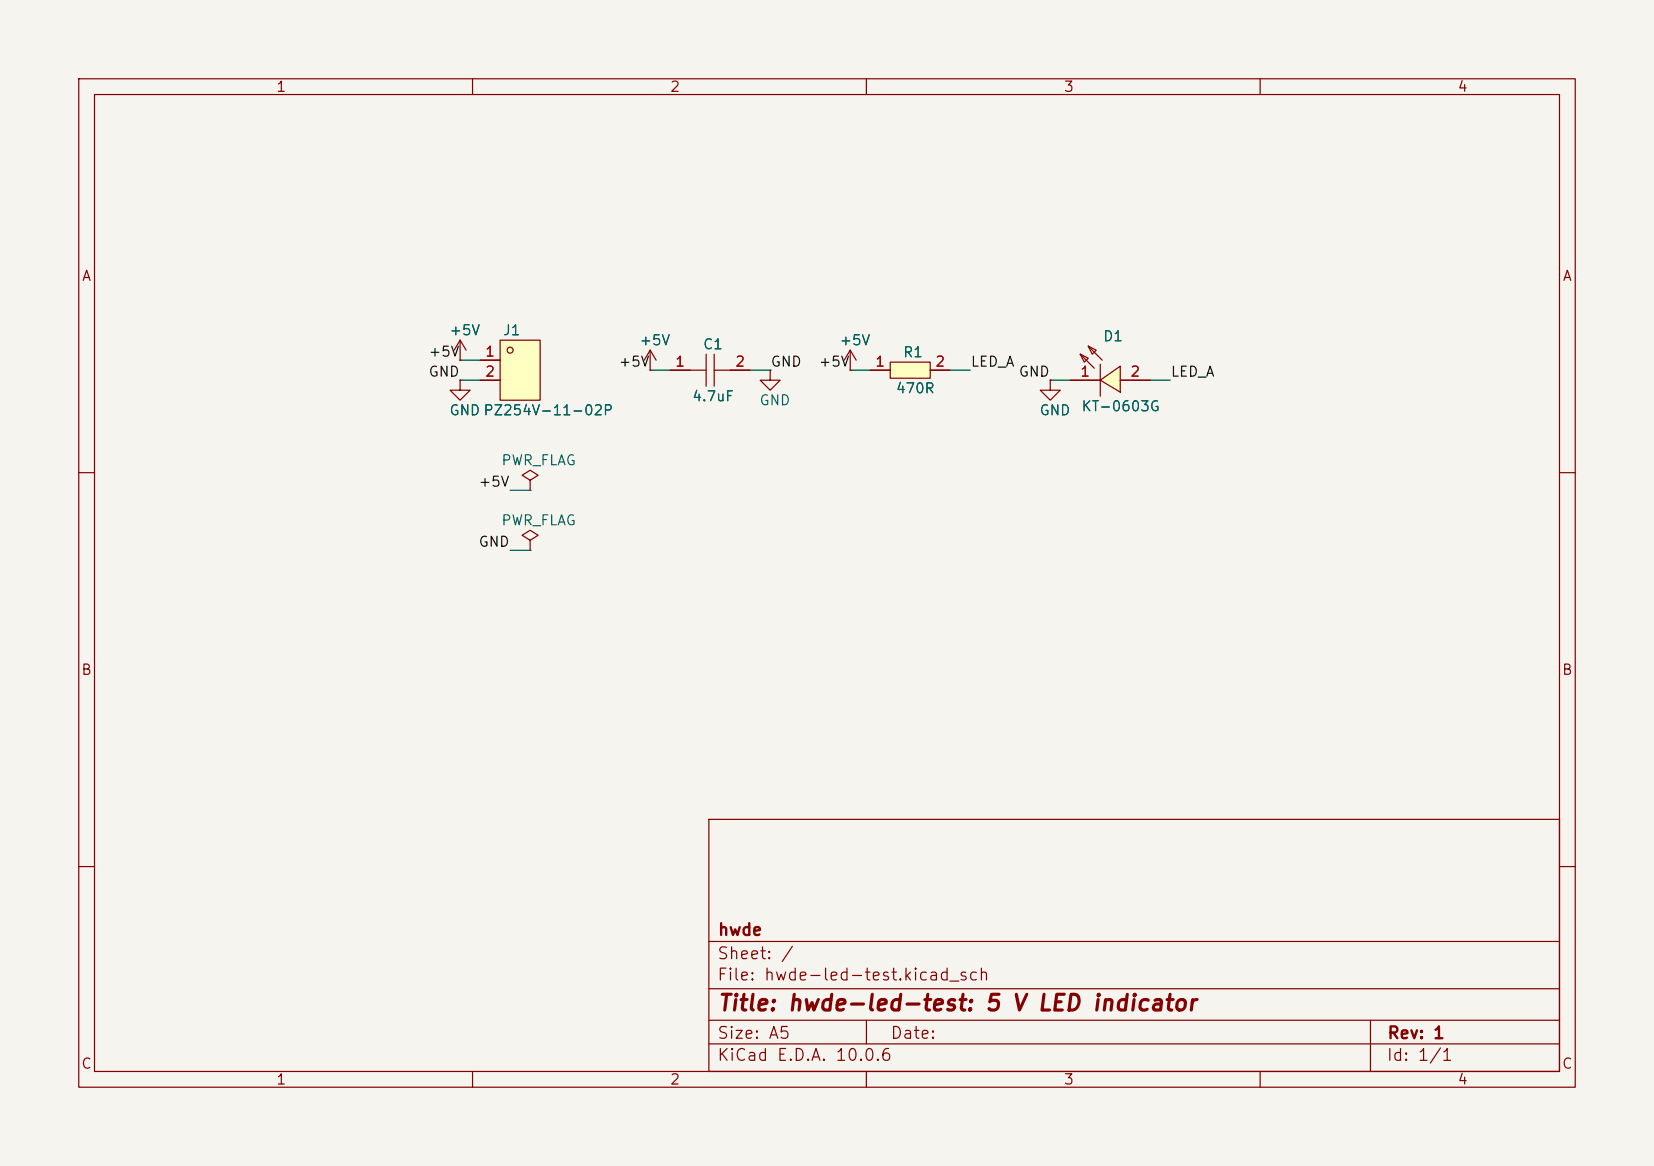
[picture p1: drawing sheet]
(kicad_sch
 (version 20250114)
 (generator "eeschema")
 (generator_version "9.0")
 (paper "A5")
 (title_block
  (title "hwde-led-test: 5 V LED indicator")
  (rev "1")
  (company "hwde"))
 (lib_symbols
  (symbol "aiee:PZ254V-11-02P"
   (pin_names (hide yes)) (in_bom yes) (on_board yes)
   (property "Reference" "H"
    (id 0) (at 0 6.35 0) (effects (font (size 1.27 1.27))))
   (property "Value" "PZ254V-11-02P"
    (id 1) (at 0 -6.35 0) (effects (font (size 1.27 1.27))))
   (property "Footprint" "aiee:HDR-TH_2P-P2.54-V-M"
    (id 2) (at 0 -8.89 0) (effects (font (size 1.27 1.27)) hide))
   (property "Datasheet" "https://lcsc.com/product-detail/New-Arrivals_XFCN-PZ254V-11-02P_C492401.html"
    (id 3) (at 0 -11.43 0) (effects (font (size 1.27 1.27)) hide))
   (property "Manufacturer" "XFCN(兴飞)"
    (id 4) (at 0 -13.97 0) (effects (font (size 1.27 1.27)) hide))
   (property "MPN" "PZ254V-11-02P"
    (id 5) (at 0 -16.51 0) (effects (font (size 1.27 1.27)) hide))
   (property "LCSC Part" "C492401"
    (id 6) (at 0 -19.05 0) (effects (font (size 1.27 1.27)) hide))
   (property "ki_keywords" "Pin Headers"
    (id 8) (at 0 -21.59 0) (effects (font (size 1.27 1.27)) hide))
   (symbol "PZ254V-11-02P_0_1"
    (rectangle (start -1.27 3.81) (end 3.81 -3.81) (stroke (width 0) (type default)) (fill (type background)))
    (circle (center 0.0000 2.54) (radius 0.38) (stroke (width 0) (type default)) (fill (type none)))
    (pin passive line (at -3.81 1.27 0) (length 2.54) (name "1" (effects (font (size 1.27 1.27)))) (number "1" (effects (font (size 1.27 1.27)))))
    (pin passive line (at -3.81 -1.27 0) (length 2.54) (name "2" (effects (font (size 1.27 1.27)))) (number "2" (effects (font (size 1.27 1.27)))))))
  (symbol "power:+5V"
   (power global)
   (pin_numbers (hide yes))
   (pin_names
    (offset 0) (hide yes)) (exclude_from_sim no) (in_bom yes) (on_board yes)
   (in_pos_files yes)
   (duplicate_pin_numbers_are_jumpers no)
   (property "Reference" "#PWR" (at 0 -3.81 0) (show_name no) (do_not_autoplace no) (hide yes) (effects (font (size 1.27 1.27))))
   (property "Value" "+5V" (at 0 3.556 0) (show_name no) (do_not_autoplace no) (effects (font (size 1.27 1.27))))
   (property "Footprint" "" (at 0 0 0) (show_name no) (do_not_autoplace no) (hide yes) (effects (font (size 1.27 1.27))))
   (property "Datasheet" "" (at 0 0 0) (show_name no) (do_not_autoplace no) (hide yes) (effects (font (size 1.27 1.27))))
   (property "Description" "Power symbol creates a global label with name \"+5V\"" (at 0 0 0) (show_name no) (do_not_autoplace no) (hide yes) (effects (font (size 1.27 1.27))))
   (symbol "+5V_0_1"
    (polyline (pts (xy -0.762 1.27) (xy 0 2.54)) (stroke (width 0) (type default)) (fill (type none)))
    (polyline (pts (xy 0 2.54) (xy 0.762 1.27)) (stroke (width 0) (type default)) (fill (type none)))
    (polyline (pts (xy 0 0) (xy 0 2.54)) (stroke (width 0) (type default)) (fill (type none))))
   (symbol "+5V_1_1"
    (pin power_in line (at 0 0 90) (length 0) (name "" (effects (font (size 1.27 1.27)))) (number "1" (effects (font (size 1.27 1.27))))))
   (embedded_fonts no))
  (symbol "power:GND"
   (power global)
   (pin_numbers (hide yes))
   (pin_names
    (offset 0) (hide yes)) (exclude_from_sim no) (in_bom yes) (on_board yes)
   (in_pos_files yes)
   (duplicate_pin_numbers_are_jumpers no)
   (property "Reference" "#PWR" (at 0 -6.35 0) (show_name no) (do_not_autoplace no) (hide yes) (effects (font (size 1.27 1.27))))
   (property "Value" "GND" (at 0 -3.81 0) (show_name no) (do_not_autoplace no) (effects (font (size 1.27 1.27))))
   (property "Footprint" "" (at 0 0 0) (show_name no) (do_not_autoplace no) (hide yes) (effects (font (size 1.27 1.27))))
   (property "Datasheet" "" (at 0 0 0) (show_name no) (do_not_autoplace no) (hide yes) (effects (font (size 1.27 1.27))))
   (property "Description" "Power symbol creates a global label with name \"GND\" , ground" (at 0 0 0) (show_name no) (do_not_autoplace no) (hide yes) (effects (font (size 1.27 1.27))))
   (symbol "GND_0_1"
    (polyline (pts (xy 0 0) (xy 0 -1.27) (xy 1.27 -1.27) (xy 0 -2.54) (xy -1.27 -1.27) (xy 0 -1.27)) (stroke (width 0) (type default)) (fill (type none))))
   (symbol "GND_1_1"
    (pin power_in line (at 0 0 270) (length 0) (name "" (effects (font (size 1.27 1.27)))) (number "1" (effects (font (size 1.27 1.27))))))
   (embedded_fonts no))
  (symbol "aiee:CL10A475KO8NNNC"
   (pin_names (hide yes)) (in_bom yes) (on_board yes)
   (property "Reference" "C"
    (id 0) (at 0 5.08 0) (effects (font (size 1.27 1.27))))
   (property "Value" "CL10A475KO8NNNC"
    (id 1) (at 0 -5.08 0) (effects (font (size 1.27 1.27))))
   (property "Footprint" "aiee:C0603"
    (id 2) (at 0 -7.62 0) (effects (font (size 1.27 1.27)) hide))
   (property "Datasheet" "https://lcsc.com/product-detail/Multilayer-Ceramic-Capacitors-MLCC-SMD-SMT_SAMSUNG_CL10A475KO8NNNC_4-7uF-475-10-16V_C19666.html"
    (id 3) (at 0 -10.16 0) (effects (font (size 1.27 1.27)) hide))
   (property "Manufacturer" "SAMSUNG(三星)"
    (id 4) (at 0 -12.7 0) (effects (font (size 1.27 1.27)) hide))
   (property "MPN" "CL10A475KO8NNNC"
    (id 5) (at 0 -15.24 0) (effects (font (size 1.27 1.27)) hide))
   (property "LCSC Part" "C19666"
    (id 6) (at 0 -17.78 0) (effects (font (size 1.27 1.27)) hide))
   (property "ki_keywords" "Multilayer Ceramic Capacitors MLCC - SMD/SMT"
    (id 8) (at 0 -20.32 0) (effects (font (size 1.27 1.27)) hide))
   (property "ki_description" "4.7uF (475) ±10% 16V"
    (id 9) (at 0 -22.86 0) (effects (font (size 1.27 1.27)) hide))
   (symbol "CL10A475KO8NNNC_0_1"
    (polyline (pts (xy -0.51 -2.03) (xy -0.51 2.03)) (stroke (width 0) (type default)) (fill (type none)))
    (polyline (pts (xy 2.54 0.0000) (xy 0.51 0.0000)) (stroke (width 0) (type default)) (fill (type none)))
    (polyline (pts (xy 0.51 2.03) (xy 0.51 -2.03)) (stroke (width 0) (type default)) (fill (type none)))
    (polyline (pts (xy -0.51 0.0000) (xy -2.54 0.0000)) (stroke (width 0) (type default)) (fill (type none)))
    (pin passive line (at -5.08 0.0000 0) (length 2.54) (name "1" (effects (font (size 1.27 1.27)))) (number "1" (effects (font (size 1.27 1.27)))))
    (pin passive line (at 5.08 0.0000 180) (length 2.54) (name "2" (effects (font (size 1.27 1.27)))) (number "2" (effects (font (size 1.27 1.27)))))))
  (symbol "aiee:0603WAF4700T5E"
   (pin_names (hide yes)) (in_bom yes) (on_board yes)
   (property "Reference" "R"
    (id 0) (at 0 5.08 0) (effects (font (size 1.27 1.27))))
   (property "Value" "0603WAF4700T5E"
    (id 1) (at 0 -5.08 0) (effects (font (size 1.27 1.27))))
   (property "Footprint" "aiee:R0603"
    (id 2) (at 0 -7.62 0) (effects (font (size 1.27 1.27)) hide))
   (property "Datasheet" "https://lcsc.com/product-detail/Chip-Resistor-Surface-Mount-UniOhm_470R-4700-1_C23179.html"
    (id 3) (at 0 -10.16 0) (effects (font (size 1.27 1.27)) hide))
   (property "Manufacturer" "UNI-ROYAL(厚声)"
    (id 4) (at 0 -12.7 0) (effects (font (size 1.27 1.27)) hide))
   (property "MPN" "0603WAF4700T5E"
    (id 5) (at 0 -15.24 0) (effects (font (size 1.27 1.27)) hide))
   (property "LCSC Part" "C23179"
    (id 6) (at 0 -17.78 0) (effects (font (size 1.27 1.27)) hide))
   (property "ki_keywords" "Resistors"
    (id 8) (at 0 -20.32 0) (effects (font (size 1.27 1.27)) hide))
   (property "ki_description" "470Ω (4700) ±1%"
    (id 9) (at 0 -22.86 0) (effects (font (size 1.27 1.27)) hide))
   (symbol "0603WAF4700T5E_0_1"
    (rectangle (start -2.54 1.02) (end 2.54 -1.02) (stroke (width 0) (type default)) (fill (type background)))
    (pin passive line (at 5.08 0.0000 180) (length 2.54) (name "2" (effects (font (size 1.27 1.27)))) (number "2" (effects (font (size 1.27 1.27)))))
    (pin passive line (at -5.08 0.0000 0) (length 2.54) (name "1" (effects (font (size 1.27 1.27)))) (number "1" (effects (font (size 1.27 1.27)))))))
  (symbol "aiee:0603Green509-620mcd"
   (pin_names (hide yes)) (in_bom yes) (on_board yes)
   (property "Reference" "LED"
    (id 0) (at 0 3.81 0) (effects (font (size 1.27 1.27))))
   (property "Value" "0603 Green 509-620mcd"
    (id 1) (at 0 -6.35 0) (effects (font (size 1.27 1.27))))
   (property "Footprint" "aiee:LED0603-RD"
    (id 2) (at 0 -8.89 0) (effects (font (size 1.27 1.27)) hide))
   (property "Datasheet" "https://lcsc.com/product-detail/Light-Emitting-Diodes-LED_0603-Green_C12624.html"
    (id 3) (at 0 -11.43 0) (effects (font (size 1.27 1.27)) hide))
   (property "Manufacturer" "KENTO"
    (id 4) (at 0 -13.97 0) (effects (font (size 1.27 1.27)) hide))
   (property "MPN" "KT-0603G"
    (id 5) (at 0 -16.51 0) (effects (font (size 1.27 1.27)) hide))
   (property "LCSC Part" "C12624"
    (id 6) (at 0 -19.05 0) (effects (font (size 1.27 1.27)) hide))
   (property "ki_keywords" "Light Emitting Diodes (LED)"
    (id 8) (at 0 -21.59 0) (effects (font (size 1.27 1.27)) hide))
   (property "ki_description" "0603"
    (id 9) (at 0 -24.13 0) (effects (font (size 1.27 1.27)) hide))
   (symbol "0603Green509-620mcd_0_1"
    (polyline (pts (xy 1.27 -2.79) (xy -1.27 -1.27) (xy 1.27 0.51) (xy 1.27 -2.79)) (stroke (width 0) (type default)) (fill (type background)))
    (polyline (pts (xy -2.79 3.05) (xy -1.78 2.54) (xy -2.29 2.03) (xy -2.79 3.05)) (stroke (width 0) (type default)) (fill (type background)))
    (polyline (pts (xy -3.81 2.03) (xy -2.79 1.52) (xy -3.3 1.02) (xy -3.81 2.03)) (stroke (width 0) (type default)) (fill (type background)))
    (polyline (pts (xy -1.27 0.76) (xy -1.27 -3.3)) (stroke (width 0) (type default)) (fill (type none)))
    (polyline (pts (xy -1.02 1.27) (xy -2.79 3.05)) (stroke (width 0) (type default)) (fill (type none)))
    (polyline (pts (xy -2.03 0.25) (xy -3.81 2.03)) (stroke (width 0) (type default)) (fill (type none)))
    (pin passive line (at 5.08 -1.27 180) (length 3.81) (name "A" (effects (font (size 1.27 1.27)))) (number "2" (effects (font (size 1.27 1.27)))))
    (pin passive line (at -5.08 -1.27 0) (length 3.81) (name "K" (effects (font (size 1.27 1.27)))) (number "1" (effects (font (size 1.27 1.27)))))))
  (symbol "power:PWR_FLAG"
   (power global)
   (pin_numbers (hide yes))
   (pin_names
    (offset 0) (hide yes)) (exclude_from_sim no) (in_bom yes) (on_board yes)
   (in_pos_files yes)
   (duplicate_pin_numbers_are_jumpers no)
   (property "Reference" "#FLG" (at 0 1.905 0) (show_name no) (do_not_autoplace no) (hide yes) (effects (font (size 1.27 1.27))))
   (property "Value" "PWR_FLAG" (at 0 3.81 0) (show_name no) (do_not_autoplace no) (effects (font (size 1.27 1.27))))
   (property "Footprint" "" (at 0 0 0) (show_name no) (do_not_autoplace no) (hide yes) (effects (font (size 1.27 1.27))))
   (property "Datasheet" "" (at 0 0 0) (show_name no) (do_not_autoplace no) (hide yes) (effects (font (size 1.27 1.27))))
   (property "Description" "Special symbol for telling ERC where power comes from" (at 0 0 0) (show_name no) (do_not_autoplace no) (hide yes) (effects (font (size 1.27 1.27))))
   (symbol "PWR_FLAG_0_0"
    (pin power_out line (at 0 0 90) (length 0) (name "" (effects (font (size 1.27 1.27)))) (number "1" (effects (font (size 1.27 1.27))))))
   (symbol "PWR_FLAG_0_1"
    (polyline (pts (xy 0 0) (xy 0 1.27) (xy -1.016 1.905) (xy 0 2.54) (xy 1.016 1.905) (xy 0 1.27)) (stroke (width 0) (type default)) (fill (type none))))
   (embedded_fonts no)))
 (symbol
  (lib_id "aiee:PZ254V-11-02P")
  (at 64.77 46.99 0)
  (unit 1)
  (exclude_from_sim no)
  (in_bom yes)
  (on_board yes)
  (dnp no)
  (fields_autoplaced no)
  (property "Reference" "J1" (at 63.7806 41.91 0.0000) (effects (font (size 1.27 1.27)) (justify left)))
  (property "Value" "PZ254V-11-02P" (at 61.2914 52.07 0.0000) (effects (font (size 1.27 1.27)) (justify left)))
  (property "Footprint" "aiee:HDR-TH_2P-P2.54-V-M" (at 64.77 38.1 0.0000) (effects (font (size 1.27 1.27)) (hide yes)))
  (pin "1")
  (pin "2"))
 (symbol
  (lib_id "power:+5V")
  (at 58.42 45.72 0)
  (unit 1)
  (exclude_from_sim no)
  (in_bom yes)
  (on_board yes)
  (dnp no)
  (fields_autoplaced no)
  (property "Reference" "#PWR100" (at 58.42 41.91 0.0000) (effects (font (size 1.27 1.27)) (justify left) (hide yes)))
  (property "Value" "+5V" (at 56.9734 41.91 0.0000) (effects (font (size 1.27 1.27)) (justify left)))
  (pin "1"))
 (symbol
  (lib_id "power:GND")
  (at 58.42 48.26 0)
  (unit 1)
  (exclude_from_sim no)
  (in_bom yes)
  (on_board yes)
  (dnp no)
  (fields_autoplaced no)
  (property "Reference" "#PWR101" (at 58.42 41.91 0.0000) (effects (font (size 1.27 1.27)) (justify left) (hide yes)))
  (property "Value" "GND" (at 56.9734 52.07 0.0000) (effects (font (size 1.27 1.27)) (justify left)))
  (pin "1"))
 (symbol
  (lib_id "aiee:CL10A475KO8NNNC")
  (at 90.17 46.99 0)
  (unit 1)
  (exclude_from_sim no)
  (in_bom yes)
  (on_board yes)
  (dnp no)
  (fields_autoplaced no)
  (property "Reference" "C1" (at 89.1806 43.69 0.0000) (effects (font (size 1.27 1.27)) (justify left)))
  (property "Value" "4.7uF" (at 87.809 50.29 0.0000) (effects (font (size 1.27 1.27)) (justify left)))
  (property "Footprint" "aiee:C0603" (at 90.17 39.37 0.0000) (effects (font (size 1.27 1.27)) (hide yes)))
  (pin "1")
  (pin "2"))
 (symbol
  (lib_id "power:+5V")
  (at 82.55 46.99 0)
  (unit 1)
  (exclude_from_sim no)
  (in_bom yes)
  (on_board yes)
  (dnp no)
  (fields_autoplaced no)
  (property "Reference" "#PWR102" (at 82.55 43.18 0.0000) (effects (font (size 1.27 1.27)) (justify left) (hide yes)))
  (property "Value" "+5V" (at 81.1034 43.18 0.0000) (effects (font (size 1.27 1.27)) (justify left)))
  (pin "1"))
 (symbol
  (lib_id "power:GND")
  (at 97.79 46.99 0)
  (unit 1)
  (exclude_from_sim no)
  (in_bom yes)
  (on_board yes)
  (dnp no)
  (fields_autoplaced no)
  (property "Reference" "#PWR103" (at 97.79 40.64 0.0000) (effects (font (size 1.27 1.27)) (justify left) (hide yes)))
  (property "Value" "GND" (at 96.3434 50.8 0.0000) (effects (font (size 1.27 1.27)) (justify left)))
  (pin "1"))
 (symbol
  (lib_id "aiee:0603WAF4700T5E")
  (at 115.57 46.99 0)
  (unit 1)
  (exclude_from_sim no)
  (in_bom yes)
  (on_board yes)
  (dnp no)
  (fields_autoplaced no)
  (property "Reference" "R1" (at 114.5806 44.7 0.0000) (effects (font (size 1.27 1.27)) (justify left)))
  (property "Value" "470R" (at 113.6662 49.28 0.0000) (effects (font (size 1.27 1.27)) (justify left)))
  (property "Footprint" "aiee:R0603" (at 115.57 39.37 0.0000) (effects (font (size 1.27 1.27)) (hide yes)))
  (pin "2")
  (pin "1"))
 (symbol
  (lib_id "power:+5V")
  (at 107.95 46.99 0)
  (unit 1)
  (exclude_from_sim no)
  (in_bom yes)
  (on_board yes)
  (dnp no)
  (fields_autoplaced no)
  (property "Reference" "#PWR104" (at 107.95 43.18 0.0000) (effects (font (size 1.27 1.27)) (justify left) (hide yes)))
  (property "Value" "+5V" (at 106.5034 43.18 0.0000) (effects (font (size 1.27 1.27)) (justify left)))
  (pin "1"))
 (symbol
  (lib_id "aiee:0603Green509-620mcd")
  (at 140.97 46.99 0)
  (unit 1)
  (exclude_from_sim no)
  (in_bom yes)
  (on_board yes)
  (dnp no)
  (fields_autoplaced no)
  (property "Reference" "D1" (at 139.9806 42.67 0.0000) (effects (font (size 1.27 1.27)) (justify left)))
  (property "Value" "KT-0603G" (at 137.2374 51.56 0.0000) (effects (font (size 1.27 1.27)) (justify left)))
  (property "Footprint" "aiee:LED0603-RD" (at 140.97 38.1 0.0000) (effects (font (size 1.27 1.27)) (hide yes)))
  (pin "2")
  (pin "1"))
 (symbol
  (lib_id "power:GND")
  (at 133.35 48.26 0)
  (unit 1)
  (exclude_from_sim no)
  (in_bom yes)
  (on_board yes)
  (dnp no)
  (fields_autoplaced no)
  (property "Reference" "#PWR105" (at 133.35 41.91 0.0000) (effects (font (size 1.27 1.27)) (justify left) (hide yes)))
  (property "Value" "GND" (at 131.9034 52.07 0.0000) (effects (font (size 1.27 1.27)) (justify left)))
  (pin "1"))
 (symbol
  (lib_id "power:PWR_FLAG")
  (at 67.31 62.23 0)
  (unit 1)
  (exclude_from_sim no)
  (in_bom yes)
  (on_board yes)
  (dnp no)
  (fields_autoplaced no)
  (property "Reference" "#FLG100" (at 67.31 64.135 0.0000) (effects (font (size 1.27 1.27)) (justify left) (hide yes)))
  (property "Value" "PWR_FLAG" (at 63.5774 58.42 0.0000) (effects (font (size 1.27 1.27)) (justify left)))
  (pin "1"))
 (symbol
  (lib_id "power:PWR_FLAG")
  (at 67.31 69.85 0)
  (unit 1)
  (exclude_from_sim no)
  (in_bom yes)
  (on_board yes)
  (dnp no)
  (fields_autoplaced no)
  (property "Reference" "#FLG101" (at 67.31 71.755 0.0000) (effects (font (size 1.27 1.27)) (justify left) (hide yes)))
  (property "Value" "PWR_FLAG" (at 63.5774 66.04 0.0000) (effects (font (size 1.27 1.27)) (justify left)))
  (pin "1"))
 (wire
  (pts (xy 60.96 45.72) (xy 58.42 45.72))
  (stroke (width 0) (type default)))
 (wire
  (pts (xy 60.96 48.26) (xy 58.42 48.26))
  (stroke (width 0) (type default)))
 (wire
  (pts (xy 85.09 46.99) (xy 82.55 46.99))
  (stroke (width 0) (type default)))
 (wire
  (pts (xy 95.25 46.99) (xy 97.79 46.99))
  (stroke (width 0) (type default)))
 (wire
  (pts (xy 110.49 46.99) (xy 107.95 46.99))
  (stroke (width 0) (type default)))
 (wire
  (pts (xy 120.65 46.99) (xy 123.19 46.99))
  (stroke (width 0) (type default)))
 (wire
  (pts (xy 135.89 48.26) (xy 133.35 48.26))
  (stroke (width 0) (type default)))
 (wire
  (pts (xy 146.05 48.26) (xy 148.59 48.26))
  (stroke (width 0) (type default)))
 (wire
  (pts (xy 64.77 62.23) (xy 67.31 62.23))
  (stroke (width 0) (type default)))
 (wire
  (pts (xy 64.77 69.85) (xy 67.31 69.85))
  (stroke (width 0) (type default)))
 (label "+5V"
  (at 58.42 45.72 180)
  (effects (font (size 1.27 1.27)) (justify right bottom)))
 (label "GND"
  (at 58.42 48.26 180)
  (effects (font (size 1.27 1.27)) (justify right bottom)))
 (label "+5V"
  (at 82.55 46.99 180)
  (effects (font (size 1.27 1.27)) (justify right bottom)))
 (label "GND"
  (at 97.79 46.99 0.0000)
  (effects (font (size 1.27 1.27)) (justify left bottom)))
 (label "+5V"
  (at 107.95 46.99 180)
  (effects (font (size 1.27 1.27)) (justify right bottom)))
 (label "LED_A"
  (at 123.19 46.99 0.0000)
  (effects (font (size 1.27 1.27)) (justify left bottom)))
 (label "GND"
  (at 133.35 48.26 180)
  (effects (font (size 1.27 1.27)) (justify right bottom)))
 (label "LED_A"
  (at 148.59 48.26 0.0000)
  (effects (font (size 1.27 1.27)) (justify left bottom)))
 (label "+5V"
  (at 64.77 62.23 180)
  (effects (font (size 1.27 1.27)) (justify right bottom)))
 (label "GND"
  (at 64.77 69.85 180)
  (effects (font (size 1.27 1.27)) (justify right bottom)))
 (sheet_instances
  (path ""
   (page "1")))
 (embedded_fonts no))
